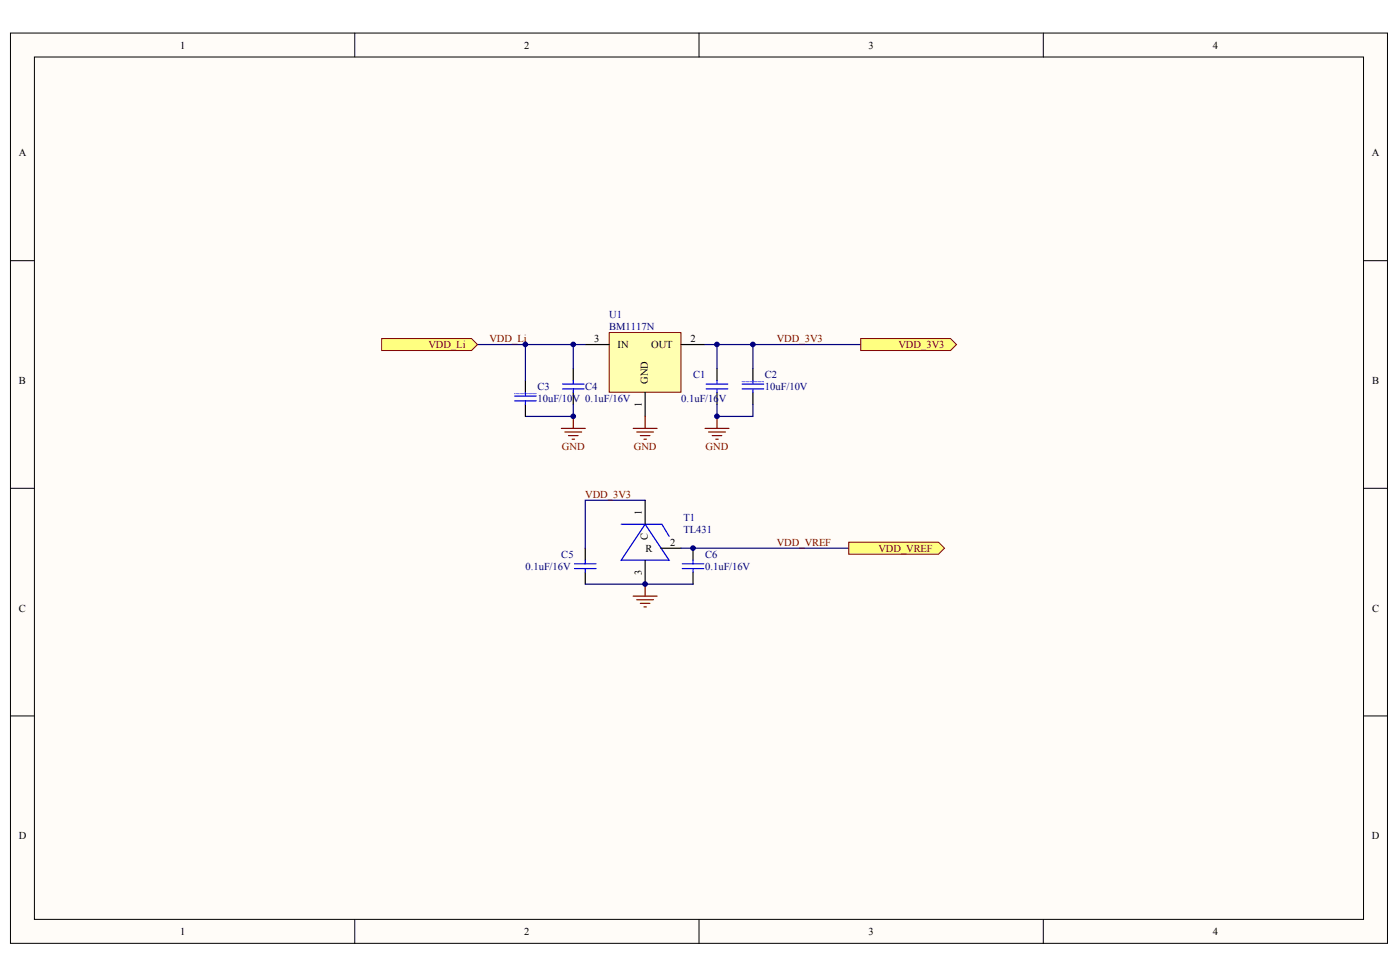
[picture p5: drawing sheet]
<svg xmlns="http://www.w3.org/2000/svg" width="288mm" height="201mm" viewBox="0 0 288 201" stroke-linecap="round" stroke-linejoin="round" font-family="sans-serif">
<g fill="#fffcf8" stroke="#000" stroke-width=".21">
<path d="M2.2 6.8h283.1v187.2h-283.1z"/>
<path d="M7.1 11.7h273.3v177.3h-273.3z"/>
</g>
<path d="M72.9 6.8v4.9M143.7 6.8v4.9M214.5 6.8v4.9M2.2 53.6h4.9M280.4 53.6h4.9M2.2 100.4h4.9M280.4 100.4h4.9M2.2 147.2h4.9M280.4 147.2h4.9M72.9 189.1v4.9M143.7 189.1v4.9M214.5 189.1v4.9" fill="none" stroke="#000" stroke-width=".21"/>
<path d="M117.9 75.8v2.4M147.4 75.8v2.4M154.8 75.8v2.4M117.9 80.7v2.5M147.4 80.7v2.5M154.8 80.7v2.5" fill="none" stroke="#000" stroke-width=".25"/>
<path d="M115.7 80h4.4M115.7 79h4.4M117.9 78.2v.8M117.9 80v.7M145.2 80h4.4M145.2 79h4.4M147.4 78.2v.8M147.4 80v.7M152.6 80h4.4M152.6 79h4.4M154.8 78.2v.8M154.8 80v.7" fill="none" stroke="#00f" stroke-width=".25"/>
<path d="M152.6 78.5h4.4" fill="none" stroke="#00f" stroke-width=".21"/>
<path d="M115.4 88.1h4.9M116.2 88.8h3.4M116.9 89.6h2M117.6 90.3h.5M117.9 85.6v2.5M145 88.1h4.9M145.7 88.8h3.5M146.4 89.6h2M147.2 90.3h.5M147.4 85.6v2.5" fill="none" stroke="#800000" stroke-width=".25"/>
<path d="M117.9 70.8v5" fill="none" stroke="#000080" stroke-width=".25"/>
<path d="M125.3 68.4h14.7v12.2h-14.7z" fill="#ffffb0" stroke="#800000" stroke-width=".21"/>
<path d="M120.3 70.8h5M140 70.8h5M132.7 80.7v4.9" fill="none" stroke="#000" stroke-width=".25"/>
<path d="M130.2 88.1h4.9M130.9 88.8h3.5M131.7 89.6h1.9M132.4 90.3h.5M132.7 85.6v2.5" fill="none" stroke="#800000" stroke-width=".25"/>
<path d="M98.2 70.8h22.1M147.4 70.8v5M154.8 70.8h22.2M117.9 83.2v2.4h-9.9" fill="none" stroke="#000080" stroke-width=".25"/>
<g fill="#ffff80" stroke="#800000" stroke-width=".21">
<path d="M78.5 69.6h18.5l1.2 1.2-1.2 1.3h-18.5z" fill-rule="evenodd"/>
<path d="M177 69.6h18.4l1.3 1.2-1.3 1.3h-18.4z" fill-rule="evenodd"/>
</g>
<path d="M145 70.8h9.8v5M147.4 83.2v2.4h7.4v-2.4M132.7 102.9h-12.4v9.8M140 112.7h34.5M120.3 120.1h22.2" fill="none" stroke="#000080" stroke-width=".25"/>
<path d="M118.1 116.9h4.5M118.1 115.9h4.5M120.3 115.2v.7M120.3 116.9v.7M127.7 107.8h8.4l1.5 2.5M132.7 107.8l4.9 7.4h-9.9zM140.3 116.9h4.4M140.3 115.9h4.4M142.5 115.2v.7M142.5 116.9v.7" fill="none" stroke="#00f" stroke-width=".25"/>
<path d="M120.3 112.7v2.5M120.3 117.6v2.5M132.7 102.9v4.9M132.7 115.2v4.9M135.9 112.7h4.1M142.5 112.7v2.5M142.5 117.6v2.5" fill="none" stroke="#000" stroke-width=".25"/>
<path d="M130.2 122.6h4.9M130.9 123.3h3.5M131.7 124h1.9M132.4 124.8h.5M132.7 120.1v2.5" fill="none" stroke="#800000" stroke-width=".25"/>
<path d="M174.5 111.5h18.5l1.2 1.2-1.2 1.2h-18.5z" fill-rule="evenodd" fill="#ffff80" stroke="#800000" stroke-width=".21"/>
<path d="M108 78.2v2.5M108 83.2v2.4" fill="none" stroke="#000" stroke-width=".25"/>
<path d="M105.8 82.4h4.4M105.8 81.4h4.4M108 80.7v.7M108 82.4v.8" fill="none" stroke="#00f" stroke-width=".25"/>
<path d="M105.8 80.9h4.4" fill="none" stroke="#00f" stroke-width=".21"/>
<path d="M108 70.8v7.4" fill="none" stroke="#000080" stroke-width=".25"/>
<g fill="#000080" stroke="#000080" stroke-width=".21">
<circle cx="108" cy="70.8" r=".47"/>
<circle cx="117.9" cy="85.6" r=".47"/>
<circle cx="117.9" cy="70.8" r=".47"/>
<circle cx="132.6" cy="120.1" r=".47"/>
<circle cx="142.5" cy="112.7" r=".47"/>
<circle cx="147.4" cy="85.6" r=".47"/>
<circle cx="147.4" cy="70.8" r=".47"/>
<circle cx="154.8" cy="70.8" r=".47"/>
</g>
<g font-size="2.2">
<text x="37" y="10">1</text>
<text x="107.8" y="10">2</text>
<text x="178.6" y="10">3</text>
<text x="249.4" y="10">4</text>
<text x="3.9" y="32.1">A</text>
<text x="282.1" y="32.1">A</text>
<text x="122.2" y="70.4">3</text>
<text x="127" y="71.6">IN</text>
<text x="133.9" y="71.6">OUT</text>
<text x="142" y="70.4">2</text>
<text x="3.9" y="78.9">B</text>
<text x="282.1" y="78.9">B</text>
<text x="132.7" y="113.5">R</text>
<text x="137.8" y="112.2">2</text>
<text x="3.9" y="125.7">C</text>
<text x="282.1" y="125.7">C</text>
<text x="3.9" y="172.5">D</text>
<text x="282.1" y="172.5">D</text>
<text x="37" y="192.3">1</text>
<text x="107.8" y="192.3">2</text>
<text x="178.6" y="192.3">3</text>
<text x="249.4" y="192.3">4</text>
</g>
<g font-size="2.2" fill="#000080">
<text x="125.3" y="65.4">U1</text>
<text x="125.3" y="67.9">BM1117N</text>
<text x="142.5" y="77.7">C1</text>
<text x="157.3" y="77.7">C2</text>
<text x="110.5" y="80.2">C3</text>
<text x="110.5" y="82.7">10uF/10V 0.1uF/16V</text>
<text x="120.3" y="80.2">C4</text>
<text x="140" y="82.7">0.1uF/16V</text>
<text x="157.3" y="80.2">10uF/10V</text>
<text x="140.5" y="107.1">T1</text>
<text x="140.5" y="109.5">TL431</text>
<text x="108" y="117.2">0.1uF/16V</text>
<text x="115.4" y="114.7">C5</text>
<text x="145" y="114.7">C6</text>
<text x="145" y="117.2">0.1uF/16V</text>
</g>
<g font-size="2.2" fill="#800000">
<text x="88.1" y="71.6">VDD_Li</text>
<text x="100.6" y="70.4">VDD_Li</text>
<text x="159.7" y="70.4">VDD_3V3</text>
<text x="184.8" y="71.6">VDD_3V3</text>
<text x="115.5" y="92.5">GND</text>
<text x="130.3" y="92.5">GND</text>
<text x="145.1" y="92.5">GND</text>
<text x="120.3" y="102.4">VDD_3V3</text>
<text x="159.7" y="112.2">VDD_VREF</text>
<text x="180.6" y="113.5">VDD_VREF</text>
</g>
<g font-size="2.1">
<text x="132" y="83.8" transform="rotate(-90 132 83.8)">1</text>
<text x="133.2" y="79" transform="rotate(-90 133.2 79)">GND</text>
<text x="132" y="105.8" transform="rotate(-90 132 105.8)">1</text>
<text x="133.2" y="111" transform="rotate(-90 133.2 111)">C</text>
<text x="132" y="118.3" transform="rotate(-90 132 118.3)">3</text>
</g>
</svg>
